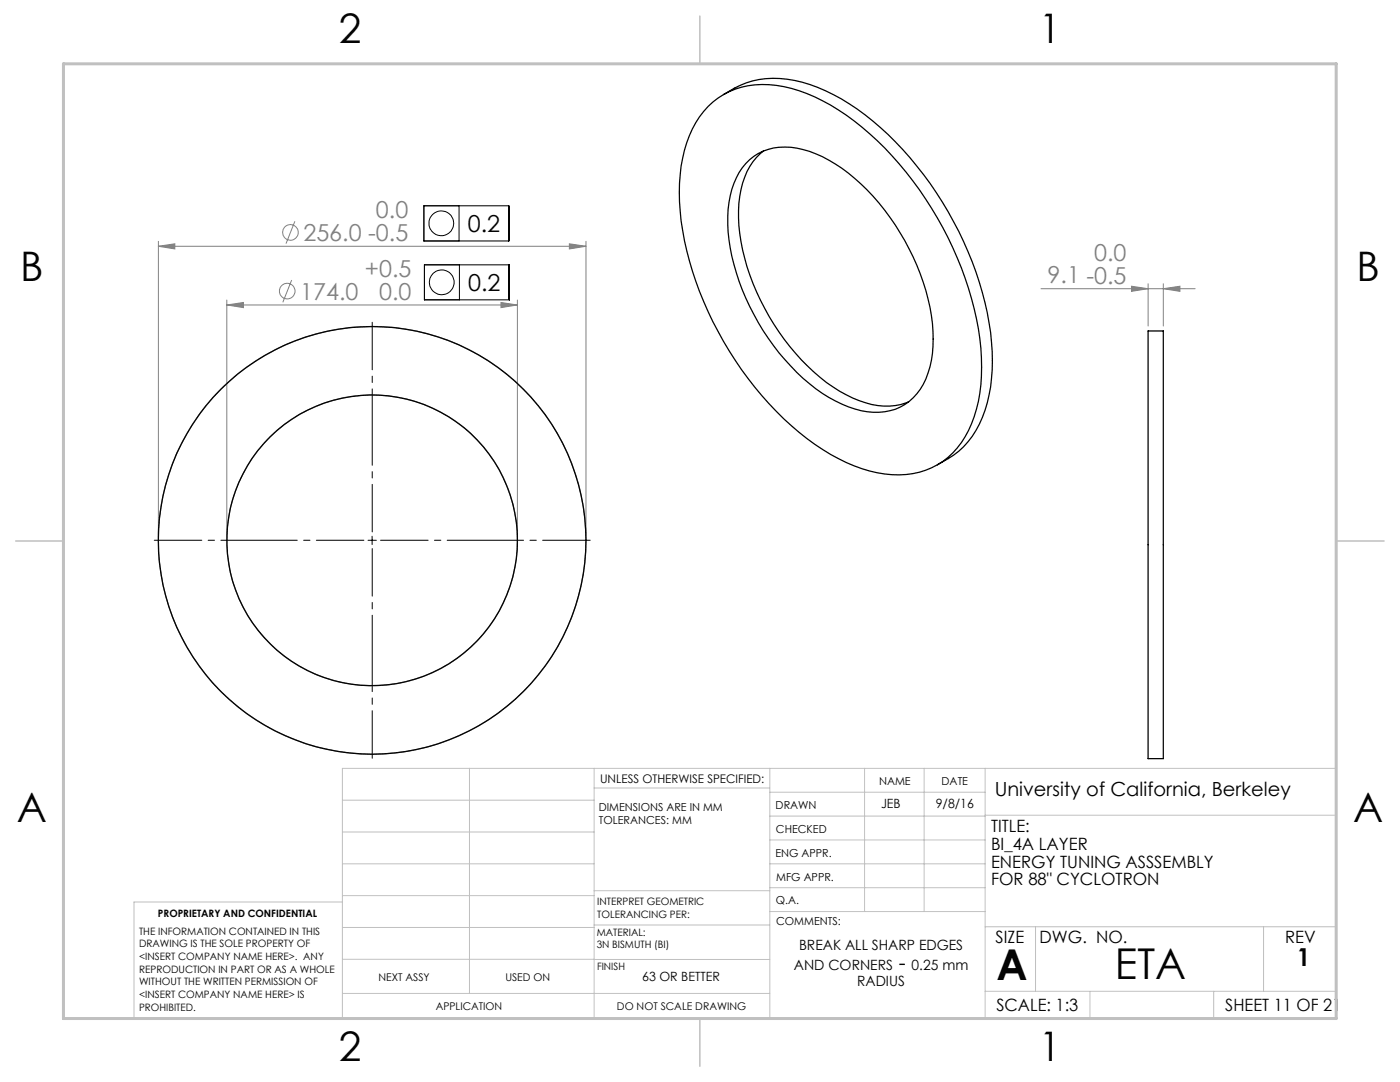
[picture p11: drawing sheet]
<svg xmlns="http://www.w3.org/2000/svg" width="279mm" height="216mm" viewBox="0 0 279 216" stroke-linecap="round" stroke-linejoin="round" font-family="sans-serif">
<g fill="none" stroke="#808080" stroke-width=".2">
<path d="M31.6 49.1l3.3-.5v1.1zM31.6 48.2v58.6M31.6 49.1h85.3M45.3 59.9v46.9M58.2 55.9l-1.8 4.4M58.8 44.2l-1.7 4.4M103.3 59.9v46.9M113.6 48.6l3.3 .5-3.3 .6zM116.9 48.2v58.6M207.8 57.6h30.7M225.8 57.1l3.3 .5-3.3 .5zM229.1 56.6v8.5"/>
<path d="M232.2 57.6l3.3-.5v1zM232.2 56.6v8.5M45.3 60.9l3.3-.5v1zM45.3 60.9h58M100 60.4l3.3 .5-3.3 .5z"/>
<circle cx="57.3" cy="58.1" r="1.55"/>
<circle cx="58" cy="46.4" r="1.55"/>
</g>
<g fill="none" stroke="#000" stroke-width=".2">
<path d="M84.6 41.1h16.9v7h-16.9zM84.7 52.8h16.9v7h-16.9zM91.6 41.1v7M91.7 52.8v7M73.4 107.8h1.7M74.3 107v1.7"/>
<circle cx="88.1" cy="44.6" r="2.48"/>
<circle cx="88.2" cy="56.3" r="2.47"/>
</g>
<g fill="none" stroke="#808080" stroke-width=".25">
<circle cx="74.3" cy="107.8" r="29"/>
<circle cx="74.3" cy="107.8" r="42.7"/>
</g>
<g fill="none" stroke="#c0c0c0" stroke-width=".2">
<path d="M68.3 159.7h50.3M93.7 153.3v44.9M118.6 153.3v49.9M118.6 157.2h35M153.6 153.3v49.9M153.6 158.1h43M172.5 153.3v28.6M184.4 153.3v28.6M196.6 153.3v49.9M68.3 180h-41.6v23.2h240v-49.9h-198.4v49.9M68.3 166h50.3M68.3 178.7h50.3"/>
<path d="M68.3 172.4h50.3M118.6 177.7h35M153.6 162.8h43M153.6 177.1h43M153.6 172.4h43M153.6 167.6h43M196.6 162.7h70.1M68.3 198.2h85.3M68.3 191.4l85.3 .1M68.3 185.1h50.3M118.6 184.6h35M153.6 181.9h43"/>
<path d="M196.6 184.9h70.1M196.6 197.8h70.1M206.7 184.9v12.9M217.5 197.8v5.4M242.2 197.8v5.4M252.2 184.9v12.9"/>
</g>
<path d="M139.7 3.2v9.5M3.1 107.9h9.6M266.7 107.9h9.5M139.7 203.2v9.6" fill="none" stroke="#c0c0c0" stroke-width=".3"/>
<path d="M12.7 12.7h254v190.5h-254z" fill="none" stroke="#c0c0c0" stroke-width=".6"/>
<path d="M72.6 107.8h-41.8M74.3 106.1v-41.8M74.3 109.5v41.8M76 107.8h41.8" fill="none" stroke="#000" stroke-width=".2" stroke-dasharray="15.2 1.3 1.3 1.3" stroke-dashoffset="5.8"/>
<g fill="#808080">
<path d="M232.2 57.6l3.3-.5v1zM225.8 57.1l3.3 .5-3.3 .5z"/>
<path d="M31.6 49.1l3.3-.5v1.1zM113.6 48.6l3.3 .5-3.3 .6zM45.3 60.9l3.3-.5v1zM100 60.4l3.3 .5-3.3 .5z"/>
</g>
<g fill="none" stroke="#000" stroke-width=".25">
<path d="M144.4 18.9a18.3 18.3 0 0 1 17.2-2 45.9 45.9 0 0 1 18.6 12.9 69.6 69.6 0 0 1 17.5 36.5 34.5 34.5 0 0 1-1.7 17 17 17 0 0 1-8.9 9.4M141.3 21.2a16 16 0 0 1 15.1-3.9 39.5 39.5 0 0 1 18.6 10.7 69.1 69.1 0 0 1 20.8 41.5 30.1 30.1 0 0 1-3.2 17.6 15.3 15.3 0 0 1-16 7.5 33.5 33.5 0 0 1-15.6-7.1 69.2 69.2 0 0 1-25.1-43.4 34.5 34.5 0 0 1 1.7-17 18.1 18.1 0 0 1 3.7-5.9zM148.8 32.6a10.9 10.9 0 0 1 11.5-2.8 29.8 29.8 0 0 1 14 9.4 47.3 47.3 0 0 1 11.8 25.4 21.4 21.4 0 0 1-1.8 12.1 10.4 10.4 0 0 1-11.2 5.5 26.4 26.4 0 0 1-14.1-7.9 47.1 47.1 0 0 1-13.7-28 19.2 19.2 0 0 1 2.8-12.8zM152.4 30.1a13.1 13.1 0 0 0-4.8 9.1 36.5 36.5 0 0 0 4.2 20.7 44.1 44.1 0 0 0 15.8 18.2 18 18 0 0 0 11.1 2.8l2.6-.7M229.1 66h3.1v85.4h-3.1z"/>
<circle cx="74.3" cy="107.8" r="29"/>
<circle cx="74.3" cy="107.8" r="42.7"/>
</g>
<g font-size="8.5">
<text x="198.9" y="195.5">A</text>
<text x="222.5" y="195.4">ETA</text>
</g>
<g font-size="8.1">
<text x="67.6" y="8.5">2</text>
<text x="207.3" y="8.5">1</text>
<text x="4" y="56.1">B</text>
<text x="270.7" y="56.1">B</text>
<text x="3.3" y="164.1">A</text>
<text x="270" y="164.1">A</text>
<text x="67.6" y="211.7">2</text>
<text x="207.3" y="211.7">1</text>
</g>
<text font-size="4.9" x="258.8" y="192.8">1</text>
<g font-size="4.7" fill="#808080">
<text x="75" y="43.6">0.0</text>
<text x="60.5" y="48.1">256.0 -0.5</text>
<text x="218.4" y="52.1">0.0</text>
<text x="59.9" y="59.8">174.0</text>
<text x="72.8" y="55.3">+0.5</text>
<text x="75.7" y="59.8">0.0</text>
<text x="209.1" y="56.5">9.1 -0.5</text>
</g>
<g font-size="4.7">
<text x="93.4" y="46.3">0.2</text>
<text x="93.4" y="58.1">0.2</text>
</g>
<text font-size="4.2" x="179.4" y="193.5">-</text>
<text font-size="3.9" x="198.5" y="158.8">University of California, Berkeley</text>
<g font-size="3.4">
<text x="197.8" y="166">TITLE:</text>
<text x="197.8" y="169.6">BI_4A LAYER</text>
<text x="197.8" y="173.1">ENERGY TUNING ASSSEMBLY</text>
<text x="197.8" y="176.7">FOR 88&quot; CYCLOTRON</text>
<text x="198.7" y="188.1">SIZE</text>
<text x="207.5" y="188.1">DWG. NO.</text>
<text x="256.5" y="188.2">REV</text>
<text x="198.8" y="201.7">SCALE: 1:3</text>
<text x="244.5" y="201.7">SHEET 11 OF 21</text>
</g>
<g font-size="2.8">
<text x="159.5" y="189.6">BREAK ALL SHARP EDGES</text>
<text x="158.4" y="193.5">AND CORNERS</text>
<text x="171.1" y="196.6">RADIUS</text>
<text x="181.9" y="193.5">0.25 mm</text>
</g>
<g font-size="2.5">
<text x="175.8" y="161.2">JEB</text>
<text x="186.8" y="161.2">9/8/16</text>
<text x="128.2" y="195.7">63 OR BETTER</text>
</g>
<text font-size="2.4" x="119.8" y="156.2">UNLESS OTHERWISE SPECIFIED:</text>
<g font-size="2.2">
<text x="119.5" y="161.8">DIMENSIONS ARE IN MM</text>
<text x="154.8" y="161.4">DRAWN</text>
<text x="175.4" y="156.6">NAME</text>
<text x="187.9" y="156.7">DATE</text>
<text x="119.5" y="164.4">TOLERANCES: MM</text>
<text x="154.9" y="166.3">CHECKED</text>
<text x="154.8" y="170.9">ENG APPR.</text>
<text x="154.9" y="175.7">MFG APPR.</text>
<text x="154.9" y="180.4">Q.A.</text>
<text x="154.9" y="184.6">COMMENTS:</text>
</g>
<g font-size="2.1">
<text x="75.5" y="195.7">NEXT ASSY</text>
<text x="100.9" y="195.7">USED ON</text>
<text x="86.9" y="201.5">APPLICATION</text>
<text x="123.1" y="201.6">DO NOT SCALE DRAWING</text>
</g>
<g font-size="2">
<text x="31.5" y="182.9">PROPRIETARY AND CONFIDENTIAL</text>
<text x="119.2" y="180.6">INTERPRET GEOMETRIC</text>
<text x="119.2" y="183.1">TOLERANCING PER:</text>
<text x="27.8" y="186.5">THE INFORMATION CONTAINED IN THIS</text>
<text x="27.8" y="189">DRAWING IS THE SOLE PROPERTY OF</text>
<text x="27.8" y="191.6">&lt;INSERT COMPANY NAME HERE&gt;. ANY</text>
<text x="119.1" y="186.7">MATERIAL:</text>
<text x="119.1" y="189.2">3N BISMUTH (BI)</text>
<text x="27.8" y="194.1">REPRODUCTION IN PART OR AS A WHOLE</text>
<text x="27.8" y="196.6">WITHOUT THE WRITTEN PERMISSION OF</text>
<text x="119.1" y="193.5">FINISH</text>
<text x="27.8" y="199.1">&lt;INSERT COMPANY NAME HERE&gt; IS</text>
<text x="27.8" y="201.7">PROHIBITED.</text>
</g>
</svg>
